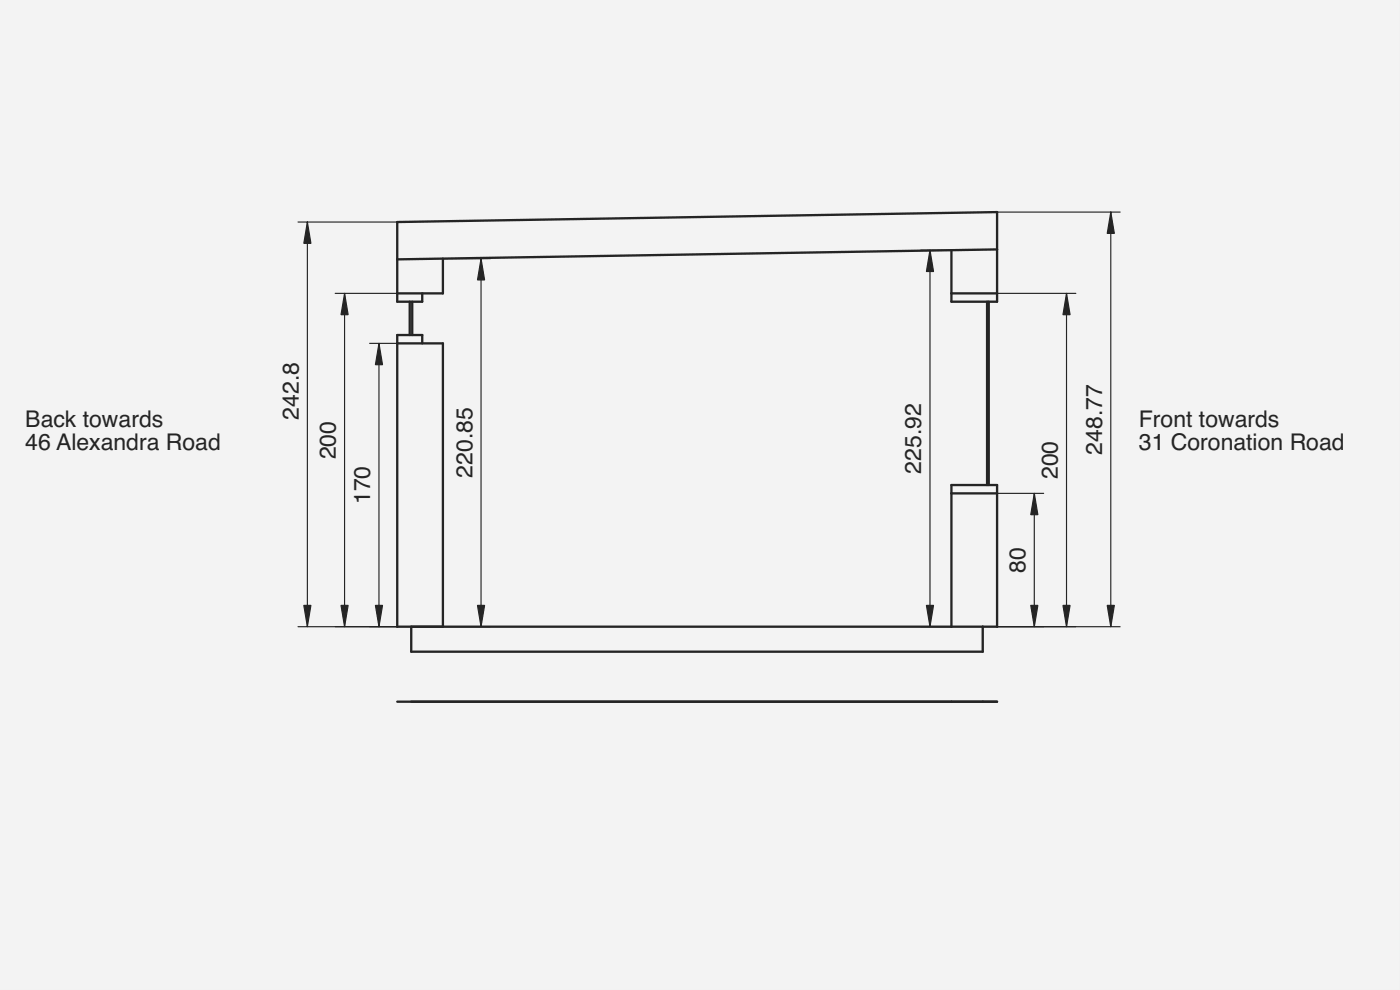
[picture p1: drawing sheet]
<svg xmlns="http://www.w3.org/2000/svg" width="420mm" height="297mm" viewBox="0 0 420 297" stroke-linecap="round" stroke-linejoin="round" font-family="sans-serif">
<path d="M0 0h420v297h-420z" fill-rule="evenodd" fill="#f1f3f5"/>
<path d="M0 0h420v297h-420zM0 0v297h420v-297z" fill="#000"/>
<path d="M119.2 210.5h180" fill="none" stroke="#212529" stroke-width=".7"/>
<g fill="#f1f3f5">
<path d="M119.2 66.6l180-3v26.9h-2.5v55h2.5v42.5h-4.3v7.5h-171.5v-7.5h-4.2v-87.5h3.8v-10h-3.8z" fill-rule="evenodd"/>
<path d="M132.9 77.6l152.6-2.5v15.4h10.7v55h-10.7v42.5h-152.6v-85h-6.2v-2.5h-3v-10h3v-2.5h6.2z" fill-rule="evenodd"/>
<path d="M119.2 66.6l180-3v11.2l-180 3z" fill-rule="evenodd"/>
<path d="M123.4 188h171.5v7.5h-171.5z" fill-rule="evenodd"/>
<path d="M119.2 103h13.7v85h-13.7z" fill-rule="evenodd"/>
<path d="M285.5 148h13.7v40h-13.7z" fill-rule="evenodd"/>
<path d="M285.5 75.1l13.7-.3v13.2h-13.7z" fill-rule="evenodd"/>
<path d="M119.2 77.8l13.7-.2v10.4h-13.7z" fill-rule="evenodd"/>
<path d="M285.5 145.5h13.7v2.5h-13.7z" fill-rule="evenodd"/>
<path d="M285.5 88h13.7v2.5h-13.7z" fill-rule="evenodd"/>
<path d="M296.2 90.5h.5v55h-.5z" fill-rule="evenodd"/>
<path d="M119.2 100.5h7.5v2.5h-7.5z" fill-rule="evenodd"/>
<path d="M119.2 88h7.5v2.5h-7.5z" fill-rule="evenodd"/>
<path d="M123 90.5h.7v10h-.7z" fill-rule="evenodd"/>
</g>
<path d="M132.9 77.6v10.4h-13.7M285.5 75.1v15.4h13.7v-26.9l-180 3v23.9h7.5v-2.5M299.2 74.8l-180 3M123 90.5v10M123.7 90.5v10M285.5 88h13.7M296.2 90.5v55M296.7 90.5v55M119.2 103h13.7v85M126.7 103v-2.5h-7.5v87.5h180v-42.5h-13.7v42.5M285.5 148h13.7M123.4 188v7.5h171.5v-7.5" fill="none" stroke="#212529" stroke-width=".7"/>
<g fill="none" stroke="#212529" stroke-width=".35">
<path d="M89.4 66.6h29.8M92.2 66.6v121.4M132.9 77.6h14.3M144.4 77.6v110.4M276.3 75.1h9.2M279.1 75.1v112.9M299.2 63.6h37M333.4 63.6v124.4M100.6 88h18.6M103.4 88v100M299.2 88h23.7M320.1 88v100"/>
<path d="M110.9 103h8.3M113.7 103v85M299.2 148h14M310.4 148v40M89.4 188h29.8M132.9 188h14.3M276.3 188h9.2M299.2 188h37"/>
</g>
<g fill="#212529" stroke="#212529" stroke-width=".35">
<path d="M92.2 66.6l1.1 6.4h-2.1z"/>
<path d="M91.2 181.6h2.1l-1.1 6.4z"/>
<path d="M113.7 103l1.1 6.4h-2.1z"/>
<path d="M112.7 181.6h2.1l-1.1 6.4z"/>
<path d="M309.3 181.6h2.2l-1.1 6.4z"/>
<path d="M310.4 148l1.1 6.4h-2.2z"/>
<path d="M279.1 75.1l1.1 6.4h-2.2z"/>
<path d="M278 181.6h2.2l-1.1 6.4z"/>
<path d="M103.4 88l1.1 6.4h-2.2z"/>
<path d="M102.3 181.6h2.2l-1.1 6.4z"/>
<path d="M319 181.6h2.1l-1 6.4z"/>
<path d="M320.1 88l1 6.4h-2.1z"/>
<path d="M144.4 77.6l1 6.4h-2.1z"/>
<path d="M143.3 181.6h2.1l-1 6.4z"/>
<path d="M332.3 181.6h2.1l-1 6.4z"/>
<path d="M333.4 63.6l1 6.4h-2.1z"/>
</g>
<g font-size="6.9" fill="#212529">
<text x="89.6" y="125.9" transform="rotate(-90 89.6 125.9)">242.8</text>
<text x="7.6" y="128">Back towards</text>
<text x="341.8" y="128">Front towards</text>
<text x="7.6" y="134.9">46 Alexandra Road</text>
<text x="100.8" y="137.8" transform="rotate(-90 100.8 137.8)">200</text>
<text x="330.7" y="136.4" transform="rotate(-90 330.7 136.4)">248.77</text>
<text x="341.8" y="134.9">31 Coronation Road</text>
<text x="141.8" y="143.4" transform="rotate(-90 141.8 143.4)">220.85</text>
<text x="276.5" y="142.1" transform="rotate(-90 276.5 142.1)">225.92</text>
<text x="317.5" y="143.8" transform="rotate(-90 317.5 143.8)">200</text>
<text x="111.1" y="151.3" transform="rotate(-90 111.1 151.3)">170</text>
<text x="307.8" y="171.9" transform="rotate(-90 307.8 171.9)">80</text>
</g>
</svg>
